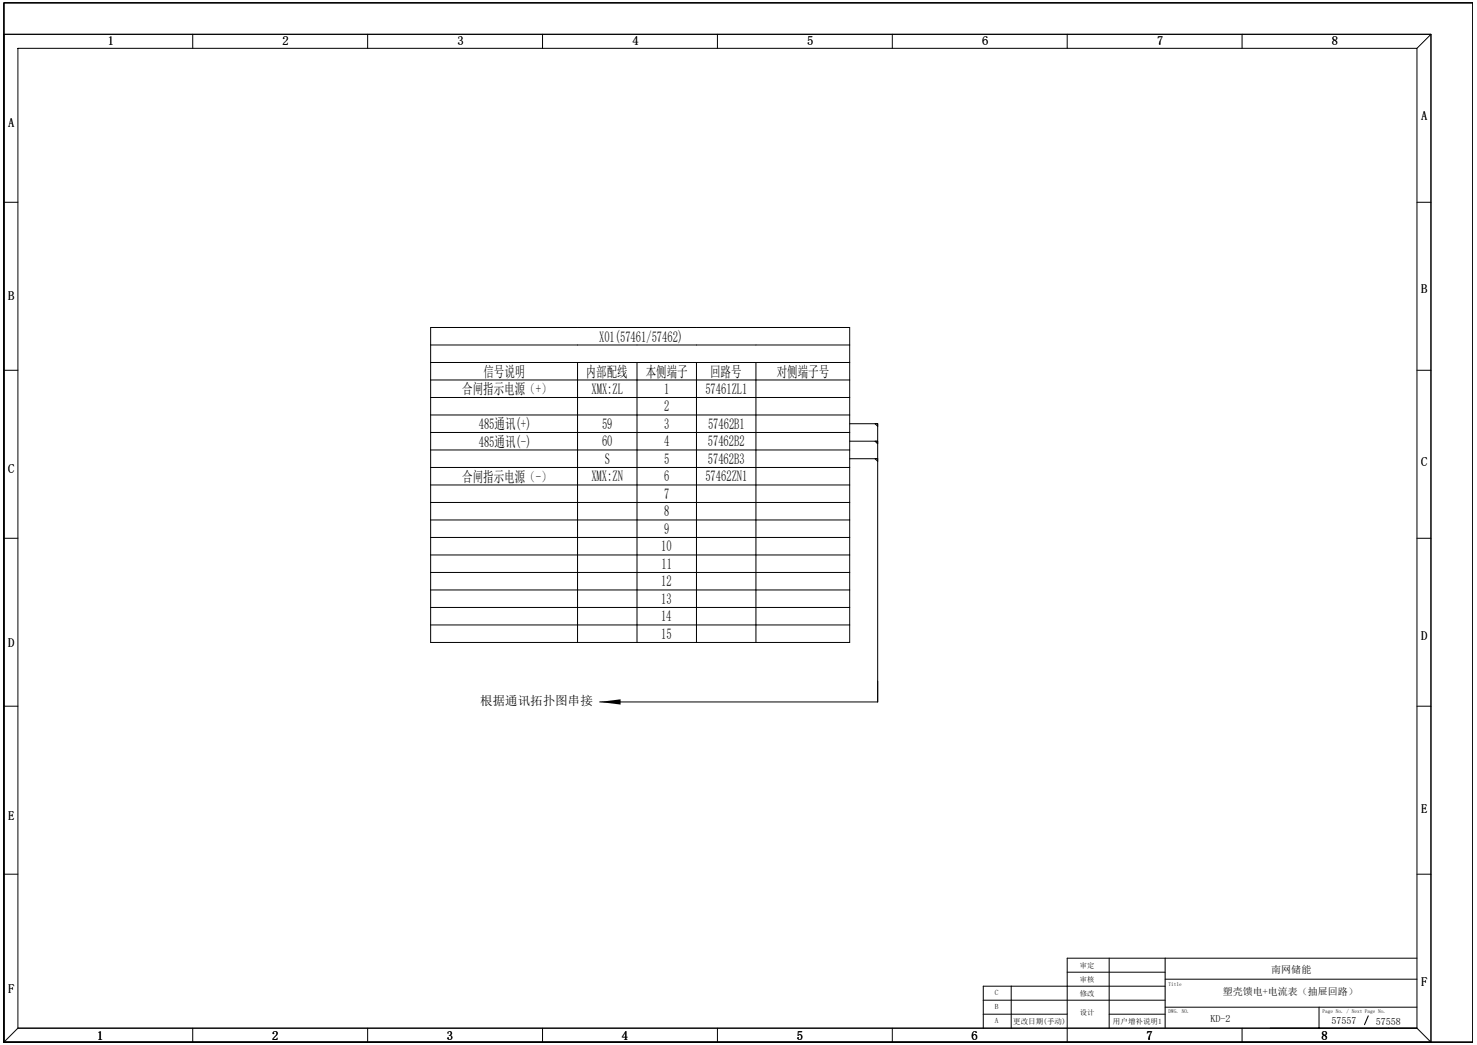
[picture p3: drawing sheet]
<svg xmlns="http://www.w3.org/2000/svg" width="420mm" height="297mm" viewBox="0 0 420 297" stroke-linecap="round" stroke-linejoin="round" font-family="sans-serif">
<g fill="none" stroke="#000" stroke-width=".28">
<path d="M1.1 .8h417.7v295.4h-417.7zM1.1 9.8h405.8v286.4h-405.8zM1.1 9.8h405.8M1.1 9.8v286.4M5.1 13.7h397.8v278.5h-397.8zM54.8 9.8v3.9M104.5 9.8v3.9M154.3 9.8v3.9M204 9.8v3.9M253.7 9.8v3.9M303.5 9.8v3.9M353.2 9.8v3.9"/>
<path d="M406.9 9.8v286.4M406.9 9.8l-4 3.9M1.1 57.5h4M402.9 57.5h4M122.5 93.1h119.1v89.5h-119.1zM122.5 98h119.1M1.1 105.2h4M122.5 103h119.1M122.5 108h119.1M122.5 113h119.1M122.5 117.9h119.1M164.2 103v79.6"/>
<path d="M181.1 103v79.6M198 103v79.6M215 103v79.6M402.9 105.2h4M122.5 122.9h119.1M122.5 127.9h119.1M122.5 132.9h119.1M122.5 137.8h119.1M241.6 120.4h8v79.1h-79.1M241.6 125.4h8M241.6 130.4h8M248.8 120.4l.8 .8"/>
<path d="M248.8 125.4l.8 .7M248.8 130.4l.8 .7M1.1 153h4M122.5 142.8h119.1M122.5 147.8h119.1M122.5 152.8h119.1M122.5 157.7h119.1M402.9 153h4M122.5 162.7h119.1M122.5 167.7h119.1M122.5 172.6h119.1M122.5 177.6h119.1"/>
<path d="M1.1 200.7h4M402.9 200.7h4M1.1 248.5h4M402.9 248.5h4M303.5 276.3h27.8M315.4 272.3v19.9M331.3 278.3h71.6M331.3 272.3v19.9M402.9 272.3h-99.4v23.9M1.1 296.2l4-4h397.8l4 4M1.1 296.2h405.8M54.8 292.2v4"/>
<path d="M104.5 292.2v4M154.3 292.2v4M204 292.2v4M253.7 292.2v4M279.6 288.2h23.9M279.6 284.3h51.7M287.6 280.3v11.9M315.4 288.2h15.9M331.3 280.3h-51.7v11.9M331.3 286.3h71.6M353.2 292.2v4M375.1 292.3h.1"/>
<path d="M375.1 286.3v5.9M375.1 292.2h.1M375.2 292.2h-.1M375.2 292.2h.1M375.3 292.2h.1M375.3 292.2h-.1M395 292.2h-.1"/>
</g>
<path d="M170.5 199.5l6-.7v1.4zM375.1 292.2h.2z" fill="#000"/>
<path d="M389.1 288.7l-1.1 2.5" fill="none" stroke="#000" stroke-width=".3"/>
<g font-size="4.3">
<text x="170.4" y="97.1">X01(57461/57462)</text>
<text x="137.5" y="107">信号说明</text>
<text x="166.6" y="107">内部配线</text>
<text x="183.6" y="107">本侧端子</text>
<text x="201.9" y="107">回路号</text>
<text x="220.9" y="107">对侧端子号</text>
<text x="131.4" y="112">合闸指示电源（+）</text>
<text x="168.2" y="112">XMX:ZL</text>
<text x="188.8" y="112">1</text>
<text x="200.6" y="112">57461ZL1</text>
<text x="188.9" y="116.9">2</text>
<text x="136.1" y="122">485通讯(+)</text>
<text x="171.2" y="121.9">59</text>
<text x="188.9" y="121.9">3</text>
<text x="201.3" y="121.9">57462B1</text>
<text x="136.1" y="126.9">485通讯(-)</text>
<text x="171.2" y="126.9">60</text>
<text x="172" y="131.9">S</text>
<text x="188.8" y="126.9">4</text>
<text x="188.9" y="131.9">5</text>
<text x="201.3" y="126.9">57462B2</text>
<text x="201.3" y="131.9">57462B3</text>
<text x="131.4" y="136.9">合闸指示电源（-）</text>
<text x="168.2" y="136.8">XMX:ZN</text>
<text x="188.9" y="136.8">6</text>
<text x="200.6" y="136.8">57462ZN1</text>
<text x="188.8" y="141.8">7</text>
<text x="188.9" y="146.8">8</text>
<text x="188.9" y="151.8">9</text>
<text x="188" y="156.7">10</text>
<text x="188.1" y="161.7">11</text>
<text x="188" y="166.7">12</text>
<text x="188" y="171.7">13</text>
<text x="188" y="176.6">14</text>
<text x="188" y="181.6">15</text>
</g>
<g font-size="3.6">
<text x="30.6" y="12.7">1</text>
<text x="80.4" y="12.7">2</text>
<text x="130.1" y="12.7">3</text>
<text x="179.8" y="12.7">4</text>
<text x="229.6" y="12.7">5</text>
<text x="279.3" y="12.7">6</text>
<text x="329" y="12.7">7</text>
<text x="378.7" y="12.7">8</text>
<text x="404.1" y="34.1">A</text>
<text x="2.3" y="36.1">A</text>
<text x="404.1" y="83.3">B</text>
<text x="2.3" y="85.3">B</text>
<text x="2.3" y="134.5">C</text>
<text x="404.1" y="132.6">C</text>
<text x="2.3" y="183.8">D</text>
<text x="404.1" y="181.8">D</text>
<text x="136.6" y="200.3">根据通讯拓扑图串接</text>
<text x="2.3" y="233">E</text>
<text x="404.1" y="231">E</text>
<text x="404.1" y="280.3">F</text>
<text x="2.3" y="282.3">F</text>
<text x="27.6" y="295.7">1</text>
<text x="77.4" y="295.7">2</text>
<text x="127.1" y="295.7">3</text>
<text x="176.8" y="295.7">4</text>
<text x="226.6" y="295.7">5</text>
<text x="276.3" y="295.7">6</text>
<text x="326" y="295.7">7</text>
<text x="375.8" y="295.7">8</text>
</g>
<text font-size="2.9" x="361.5" y="276.5">南网储能</text>
<g font-size="2.8">
<text x="347.7" y="282.9">塑壳馈电+电流表（抽屉回路）</text>
<text x="344.2" y="290.5">KD-2</text>
<text x="378.6" y="291.1">57557</text>
<text x="391.3" y="291.2">57558</text>
</g>
<g font-size="2.1">
<text x="307" y="275.1">审定</text>
<text x="307" y="279">审核</text>
<text x="282.9" y="282.8">C</text>
<text x="282.9" y="286.8">B</text>
<text x="307" y="283">修改</text>
<text x="282.9" y="290.8">A</text>
<text x="288.1" y="290.9">更改日期(手动)</text>
<text x="307" y="288.5">设计</text>
<text x="316.5" y="290.9">用户增补说明1</text>
</g>
<g font-size="1.5">
<text x="332.3" y="280.3">Title</text>
<text x="332.3" y="287.9">DWG. NO.</text>
<text x="376.1" y="287.9">Page No. / Next Page No.</text>
</g>
</svg>
